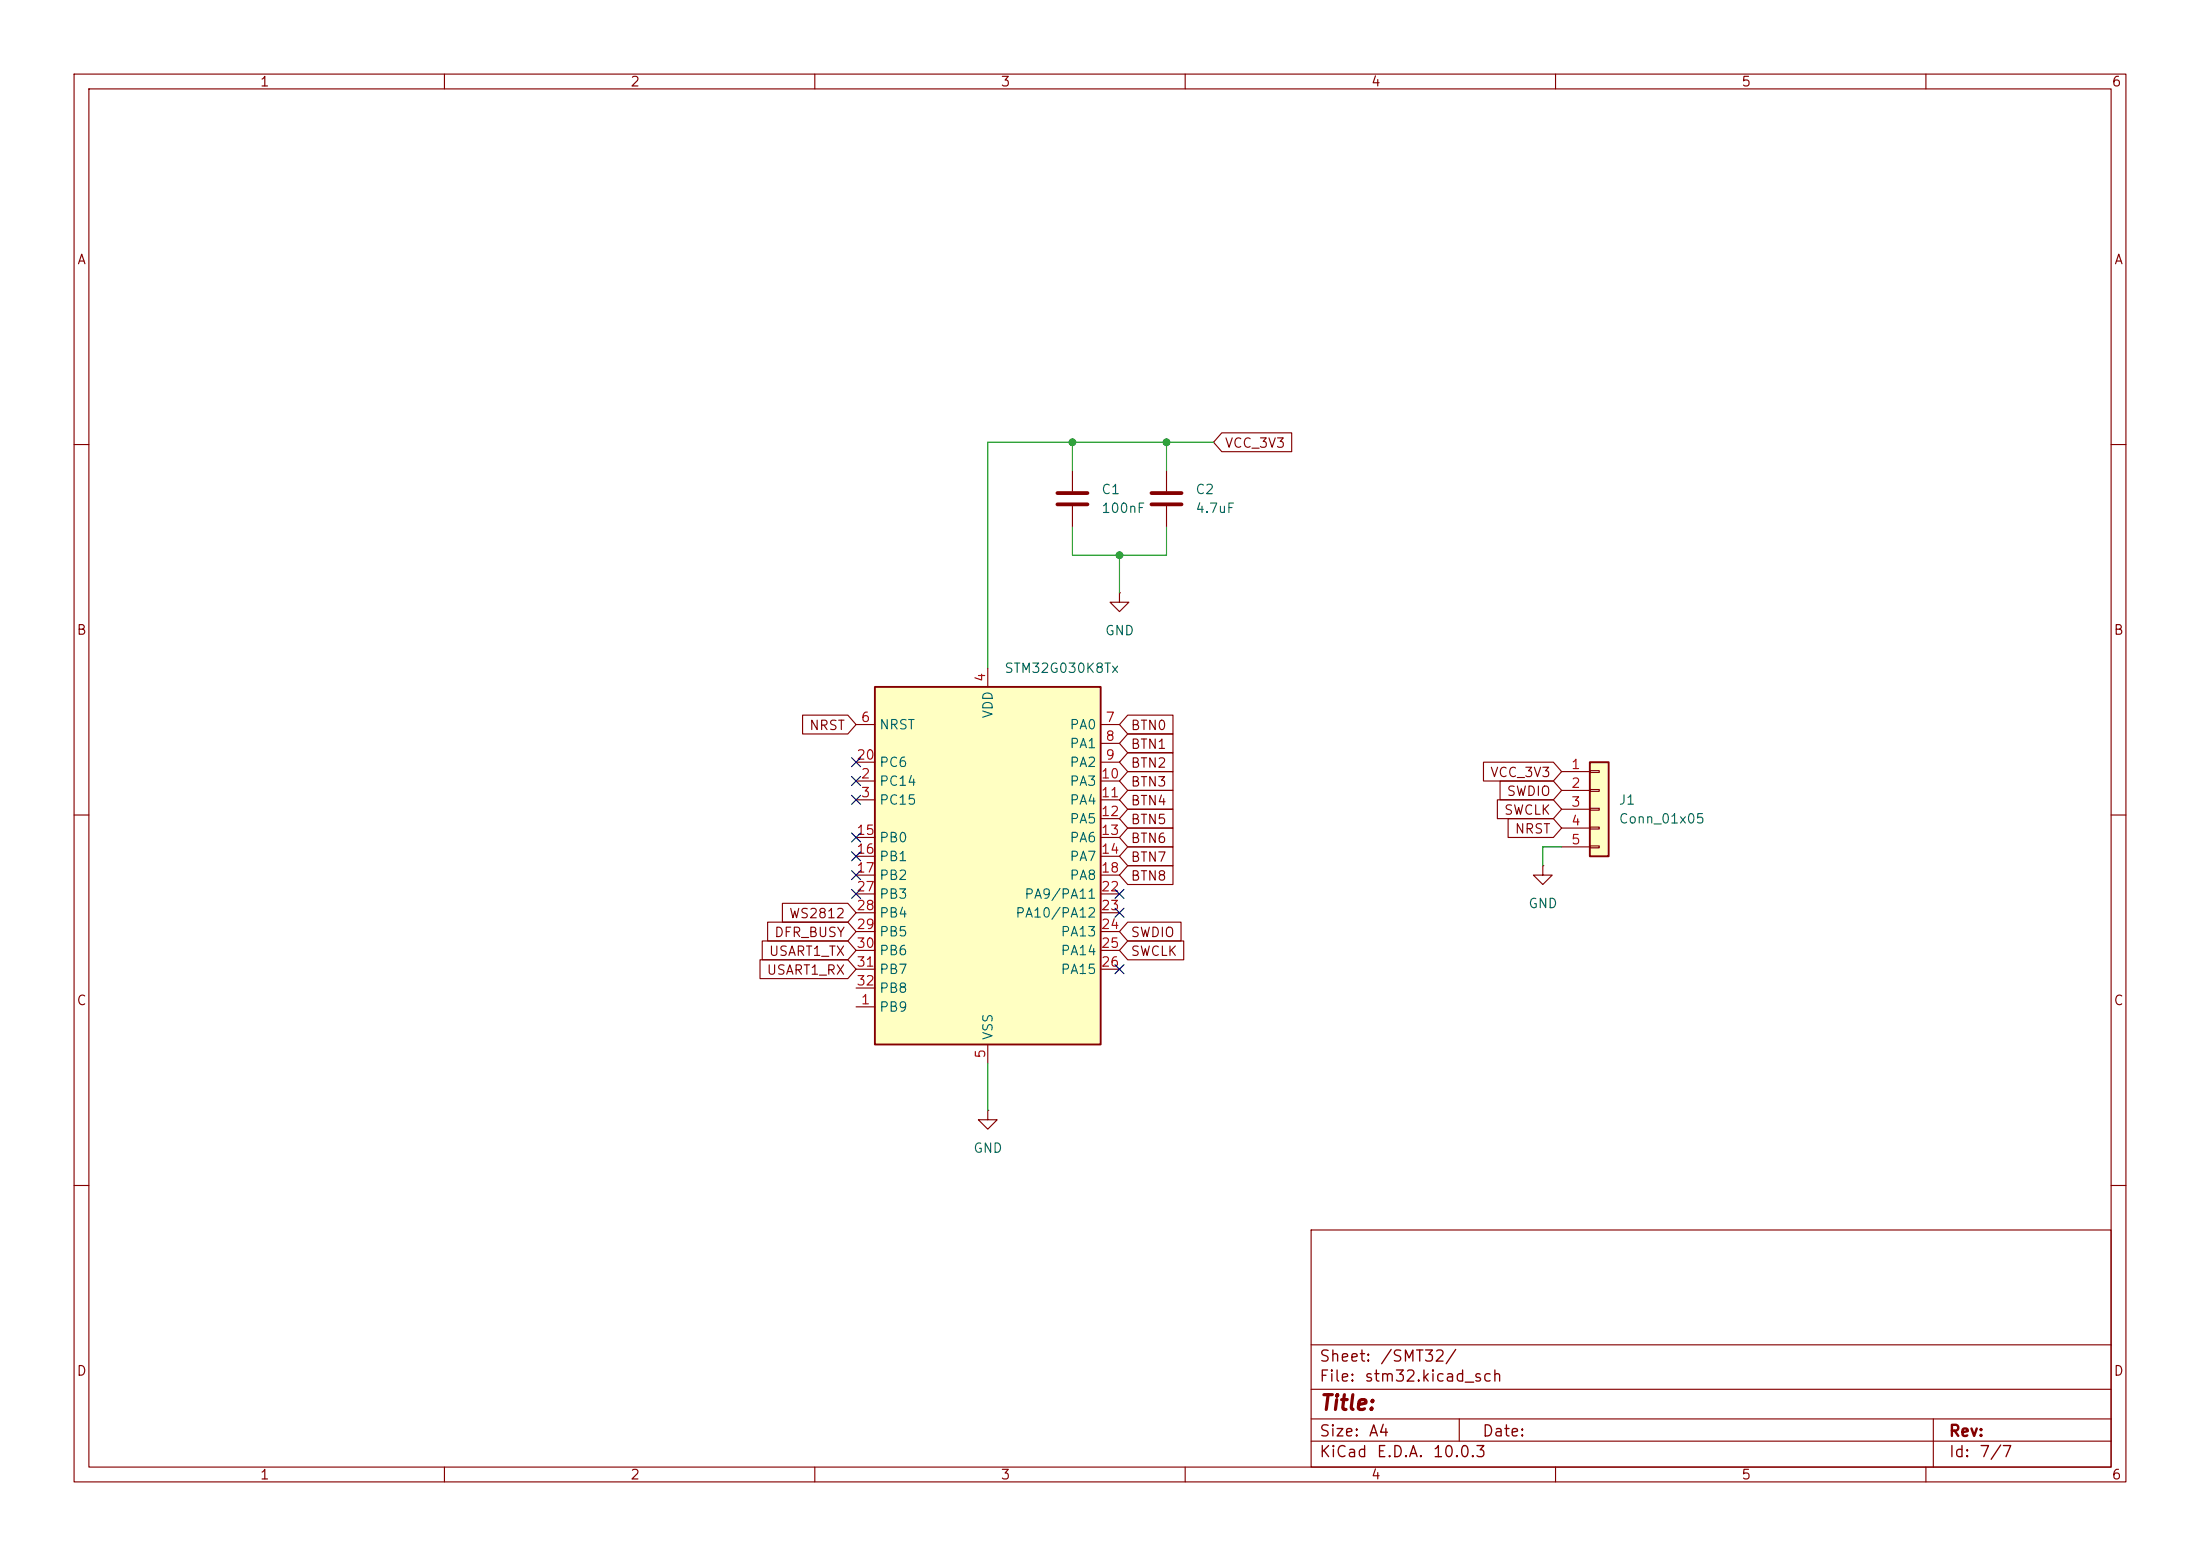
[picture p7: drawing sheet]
(kicad_sch
 (version 20260306)
 (generator "eeschema")
 (generator_version "10.0")
 (paper "A4")
 (lib_symbols
  (symbol "Connector_Generic:Conn_01x05"
   (pin_names
    (offset 1.016) (hide yes)) (exclude_from_sim no) (in_bom yes) (on_board yes)
   (in_pos_files yes)
   (duplicate_pin_numbers_are_jumpers no)
   (property "Reference" "J" (at 0 7.62 0) (show_name no) (do_not_autoplace no) (effects (font (size 1.27 1.27))))
   (property "Value" "Conn_01x05" (at 0 -7.62 0) (show_name no) (do_not_autoplace no) (effects (font (size 1.27 1.27))))
   (property "Footprint" "" (at 0 0 0) (show_name no) (do_not_autoplace no) (hide yes) (effects (font (size 1.27 1.27))))
   (property "Datasheet" "" (at 0 0 0) (show_name no) (do_not_autoplace no) (hide yes) (effects (font (size 1.27 1.27))))
   (property "Description" "Generic connector, single row, 01x05, script generated (kicad-library-utils/schlib/autogen/connector/)" (at 0 0 0) (show_name no) (do_not_autoplace no) (hide yes) (effects (font (size 1.27 1.27))))
   (symbol "Conn_01x05_1_1"
    (rectangle (start -1.27 6.35) (end 1.27 -6.35) (stroke (width 0.254) (type default)) (fill (type background)))
    (rectangle (start -1.27 5.207) (end 0 4.953) (stroke (width 0.1524) (type default)) (fill (type none)))
    (rectangle (start -1.27 2.667) (end 0 2.413) (stroke (width 0.1524) (type default)) (fill (type none)))
    (rectangle (start -1.27 0.127) (end 0 -0.127) (stroke (width 0.1524) (type default)) (fill (type none)))
    (rectangle (start -1.27 -2.413) (end 0 -2.667) (stroke (width 0.1524) (type default)) (fill (type none)))
    (rectangle (start -1.27 -4.953) (end 0 -5.207) (stroke (width 0.1524) (type default)) (fill (type none)))
    (pin passive line (at -5.08 5.08 0) (length 3.81) (name "Pin_1" (effects (font (size 1.27 1.27)))) (number "1" (effects (font (size 1.27 1.27)))))
    (pin passive line (at -5.08 2.54 0) (length 3.81) (name "Pin_2" (effects (font (size 1.27 1.27)))) (number "2" (effects (font (size 1.27 1.27)))))
    (pin passive line (at -5.08 0 0) (length 3.81) (name "Pin_3" (effects (font (size 1.27 1.27)))) (number "3" (effects (font (size 1.27 1.27)))))
    (pin passive line (at -5.08 -2.54 0) (length 3.81) (name "Pin_4" (effects (font (size 1.27 1.27)))) (number "4" (effects (font (size 1.27 1.27)))))
    (pin passive line (at -5.08 -5.08 0) (length 3.81) (name "Pin_5" (effects (font (size 1.27 1.27)))) (number "5" (effects (font (size 1.27 1.27))))))
   (embedded_fonts no))
  (symbol "Device:C"
   (pin_numbers (hide yes))
   (pin_names
    (offset 0.254)) (exclude_from_sim no) (in_bom yes) (on_board yes)
   (in_pos_files yes)
   (duplicate_pin_numbers_are_jumpers no)
   (property "Reference" "C" (at 0.635 2.54 0) (show_name no) (do_not_autoplace no) (effects (font (size 1.27 1.27)) (justify left)))
   (property "Value" "C" (at 0.635 -2.54 0) (show_name no) (do_not_autoplace no) (effects (font (size 1.27 1.27)) (justify left)))
   (property "Footprint" "" (at 0.9652 -3.81 0) (show_name no) (do_not_autoplace no) (hide yes) (effects (font (size 1.27 1.27))))
   (property "Datasheet" "" (at 0 0 0) (show_name no) (do_not_autoplace no) (hide yes) (effects (font (size 1.27 1.27))))
   (property "Description" "Unpolarized capacitor" (at 0 0 0) (show_name no) (do_not_autoplace no) (hide yes) (effects (font (size 1.27 1.27))))
   (symbol "C_0_1"
    (polyline (pts (xy -2.032 0.762) (xy 2.032 0.762)) (stroke (width 0.508) (type default)) (fill (type none)))
    (polyline (pts (xy -2.032 -0.762) (xy 2.032 -0.762)) (stroke (width 0.508) (type default)) (fill (type none))))
   (symbol "C_1_1"
    (pin passive line (at 0 3.81 270) (length 2.794) (name "" (effects (font (size 1.27 1.27)))) (number "1" (effects (font (size 1.27 1.27)))))
    (pin passive line (at 0 -3.81 90) (length 2.794) (name "" (effects (font (size 1.27 1.27)))) (number "2" (effects (font (size 1.27 1.27))))))
   (embedded_fonts no))
  (symbol "MCU_ST_STM32G0:STM32G030K8Tx" (exclude_from_sim no) (in_bom yes) (on_board yes)
   (in_pos_files yes)
   (duplicate_pin_numbers_are_jumpers no)
   (property "Reference" "U" (at -15.24 26.67 0) (show_name no) (do_not_autoplace no) (effects (font (size 1.27 1.27)) (justify left)))
   (property "Value" "STM32G030K8Tx" (at 2.54 26.67 0) (show_name no) (do_not_autoplace no) (effects (font (size 1.27 1.27)) (justify left)))
   (property "Footprint" "Package_QFP:LQFP-32_7x7mm_P0.8mm" (at -15.24 -22.86 0) (show_name no) (do_not_autoplace no) (hide yes) (effects (font (size 1.27 1.27)) (justify right)))
   (property "Datasheet" "https://www.st.com/resource/en/datasheet/stm32g030k8.pdf" (at 0 0 0) (show_name no) (do_not_autoplace no) (hide yes) (effects (font (size 1.27 1.27))))
   (property "Description" "STMicroelectronics Arm Cortex-M0+ MCU, 64KB flash, 8KB RAM, 64 MHz, 2.0-3.6V, 29 GPIO, LQFP32" (at 0 0 0) (show_name no) (do_not_autoplace no) (hide yes) (effects (font (size 1.27 1.27))))
   (symbol "STM32G030K8Tx_0_1"
    (rectangle (start -15.24 -22.86) (end 15.24 25.4) (stroke (width 0.254) (type default)) (fill (type background))))
   (symbol "STM32G030K8Tx_1_1"
    (pin bidirectional line (at -17.78 -17.78 0) (length 2.54) (name "PB9" (effects (font (size 1.27 1.27)))) (number "1" (effects (font (size 1.27 1.27))))
    (alternate "I2C1_SDA" bidirectional line)
    (alternate "IR_OUT" bidirectional line)
    (alternate "SPI2_NSS" bidirectional line)
    (alternate "TIM17_CH1" bidirectional line))
    (pin bidirectional line (at -17.78 12.7 0) (length 2.54) (name "PC14" (effects (font (size 1.27 1.27)))) (number "2" (effects (font (size 1.27 1.27))))
    (alternate "RCC_OSC32_IN" bidirectional line)
    (alternate "RCC_OSC_IN" bidirectional line)
    (alternate "TIM1_BK2" bidirectional line))
    (pin bidirectional line (at -17.78 10.16 0) (length 2.54) (name "PC15" (effects (font (size 1.27 1.27)))) (number "3" (effects (font (size 1.27 1.27))))
    (alternate "RCC_OSC32_EN" bidirectional line)
    (alternate "RCC_OSC32_OUT" bidirectional line)
    (alternate "RCC_OSC_EN" bidirectional line))
    (pin power_in line (at 0 27.94 270) (length 2.54) (name "VDD" (effects (font (size 1.27 1.27)))) (number "4" (effects (font (size 1.27 1.27)))))
    (pin power_in line (at 0 -25.4 90) (length 2.54) (name "VSS" (effects (font (size 1.27 1.27)))) (number "5" (effects (font (size 1.27 1.27)))))
    (pin input line (at -17.78 20.32 0) (length 2.54) (name "NRST" (effects (font (size 1.27 1.27)))) (number "6" (effects (font (size 1.27 1.27)))))
    (pin bidirectional line (at 17.78 20.32 180) (length 2.54) (name "PA0" (effects (font (size 1.27 1.27)))) (number "7" (effects (font (size 1.27 1.27))))
    (alternate "ADC1_IN0" bidirectional line)
    (alternate "RTC_TAMP_IN2" bidirectional line)
    (alternate "SPI2_SCK" bidirectional line)
    (alternate "SYS_WKUP1" bidirectional line)
    (alternate "USART2_CTS" bidirectional line)
    (alternate "USART2_NSS" bidirectional line))
    (pin bidirectional line (at 17.78 17.78 180) (length 2.54) (name "PA1" (effects (font (size 1.27 1.27)))) (number "8" (effects (font (size 1.27 1.27))))
    (alternate "ADC1_IN1" bidirectional line)
    (alternate "I2C1_SMBA" bidirectional line)
    (alternate "I2S1_CK" bidirectional line)
    (alternate "SPI1_SCK" bidirectional line)
    (alternate "USART2_CK" bidirectional line)
    (alternate "USART2_DE" bidirectional line)
    (alternate "USART2_RTS" bidirectional line))
    (pin bidirectional line (at 17.78 15.24 180) (length 2.54) (name "PA2" (effects (font (size 1.27 1.27)))) (number "9" (effects (font (size 1.27 1.27))))
    (alternate "ADC1_IN2" bidirectional line)
    (alternate "I2S1_SD" bidirectional line)
    (alternate "RCC_LSCO" bidirectional line)
    (alternate "SPI1_MOSI" bidirectional line)
    (alternate "SYS_WKUP4" bidirectional line)
    (alternate "USART2_TX" bidirectional line))
    (pin bidirectional line (at 17.78 12.7 180) (length 2.54) (name "PA3" (effects (font (size 1.27 1.27)))) (number "10" (effects (font (size 1.27 1.27))))
    (alternate "ADC1_IN3" bidirectional line)
    (alternate "SPI2_MISO" bidirectional line)
    (alternate "USART2_RX" bidirectional line))
    (pin bidirectional line (at 17.78 10.16 180) (length 2.54) (name "PA4" (effects (font (size 1.27 1.27)))) (number "11" (effects (font (size 1.27 1.27))))
    (alternate "ADC1_IN4" bidirectional line)
    (alternate "I2S1_WS" bidirectional line)
    (alternate "RTC_OUT_ALARM" bidirectional line)
    (alternate "RTC_OUT_CALIB" bidirectional line)
    (alternate "RTC_TAMP_IN1" bidirectional line)
    (alternate "RTC_TS" bidirectional line)
    (alternate "SPI1_NSS" bidirectional line)
    (alternate "SPI2_MOSI" bidirectional line)
    (alternate "SYS_WKUP2" bidirectional line)
    (alternate "TIM14_CH1" bidirectional line))
    (pin bidirectional line (at 17.78 7.62 180) (length 2.54) (name "PA5" (effects (font (size 1.27 1.27)))) (number "12" (effects (font (size 1.27 1.27))))
    (alternate "ADC1_IN5" bidirectional line)
    (alternate "I2S1_CK" bidirectional line)
    (alternate "SPI1_SCK" bidirectional line))
    (pin bidirectional line (at 17.78 5.08 180) (length 2.54) (name "PA6" (effects (font (size 1.27 1.27)))) (number "13" (effects (font (size 1.27 1.27))))
    (alternate "ADC1_IN6" bidirectional line)
    (alternate "I2S1_MCK" bidirectional line)
    (alternate "SPI1_MISO" bidirectional line)
    (alternate "TIM16_CH1" bidirectional line)
    (alternate "TIM1_BK" bidirectional line)
    (alternate "TIM3_CH1" bidirectional line))
    (pin bidirectional line (at 17.78 2.54 180) (length 2.54) (name "PA7" (effects (font (size 1.27 1.27)))) (number "14" (effects (font (size 1.27 1.27))))
    (alternate "ADC1_IN7" bidirectional line)
    (alternate "I2S1_SD" bidirectional line)
    (alternate "SPI1_MOSI" bidirectional line)
    (alternate "TIM14_CH1" bidirectional line)
    (alternate "TIM17_CH1" bidirectional line)
    (alternate "TIM1_CH1N" bidirectional line)
    (alternate "TIM3_CH2" bidirectional line))
    (pin bidirectional line (at -17.78 5.08 0) (length 2.54) (name "PB0" (effects (font (size 1.27 1.27)))) (number "15" (effects (font (size 1.27 1.27))))
    (alternate "ADC1_IN8" bidirectional line)
    (alternate "I2S1_WS" bidirectional line)
    (alternate "SPI1_NSS" bidirectional line)
    (alternate "TIM1_CH2N" bidirectional line)
    (alternate "TIM3_CH3" bidirectional line))
    (pin bidirectional line (at -17.78 2.54 0) (length 2.54) (name "PB1" (effects (font (size 1.27 1.27)))) (number "16" (effects (font (size 1.27 1.27))))
    (alternate "ADC1_IN9" bidirectional line)
    (alternate "TIM14_CH1" bidirectional line)
    (alternate "TIM1_CH3N" bidirectional line)
    (alternate "TIM3_CH4" bidirectional line))
    (pin bidirectional line (at -17.78 0 0) (length 2.54) (name "PB2" (effects (font (size 1.27 1.27)))) (number "17" (effects (font (size 1.27 1.27))))
    (alternate "ADC1_IN10" bidirectional line)
    (alternate "SPI2_MISO" bidirectional line))
    (pin bidirectional line (at 17.78 0 180) (length 2.54) (name "PA8" (effects (font (size 1.27 1.27)))) (number "18" (effects (font (size 1.27 1.27))))
    (alternate "RCC_MCO" bidirectional line)
    (alternate "SPI2_NSS" bidirectional line)
    (alternate "TIM1_CH1" bidirectional line))
    (pin no_connect line (at -15.24 -22.86 0) (length 2.54) (hide yes) (name "NC/PA9" (effects (font (size 1.27 1.27)))) (number "19" (effects (font (size 1.27 1.27))))
    (alternate "I2C1_SCL (PA9)" bidirectional line)
    (alternate "NC" bidirectional line)
    (alternate "PA9" bidirectional line)
    (alternate "RCC_MCO (PA9)" bidirectional line)
    (alternate "SPI2_MISO (PA9)" bidirectional line)
    (alternate "TIM1_CH2 (PA9)" bidirectional line)
    (alternate "USART1_TX (PA9)" bidirectional line))
    (pin bidirectional line (at -17.78 15.24 0) (length 2.54) (name "PC6" (effects (font (size 1.27 1.27)))) (number "20" (effects (font (size 1.27 1.27))))
    (alternate "TIM3_CH1" bidirectional line))
    (pin no_connect line (at -15.24 -20.32 0) (length 2.54) (hide yes) (name "NC/PA10" (effects (font (size 1.27 1.27)))) (number "21" (effects (font (size 1.27 1.27))))
    (alternate "I2C1_SDA (PA10)" bidirectional line)
    (alternate "NC" bidirectional line)
    (alternate "PA10" bidirectional line)
    (alternate "SPI2_MOSI (PA10)" bidirectional line)
    (alternate "TIM17_BK (PA10)" bidirectional line)
    (alternate "TIM1_CH3 (PA10)" bidirectional line)
    (alternate "USART1_RX (PA10)" bidirectional line))
    (pin bidirectional line (at 17.78 -2.54 180) (length 2.54) (name "PA9/PA11" (effects (font (size 1.27 1.27)))) (number "22" (effects (font (size 1.27 1.27))))
    (alternate "ADC1_EXTI11 (PA11)" bidirectional line)
    (alternate "ADC1_IN15 (PA11)" bidirectional line)
    (alternate "I2C1_SCL (PA9)" bidirectional line)
    (alternate "I2C2_SCL (PA11)" bidirectional line)
    (alternate "I2S1_MCK (PA11)" bidirectional line)
    (alternate "PA11" bidirectional line)
    (alternate "PA9" bidirectional line)
    (alternate "RCC_MCO (PA9)" bidirectional line)
    (alternate "SPI1_MISO (PA11)" bidirectional line)
    (alternate "SPI2_MISO (PA9)" bidirectional line)
    (alternate "TIM1_BK2 (PA11)" bidirectional line)
    (alternate "TIM1_CH2 (PA9)" bidirectional line)
    (alternate "TIM1_CH4 (PA11)" bidirectional line)
    (alternate "USART1_CTS (PA11)" bidirectional line)
    (alternate "USART1_NSS (PA11)" bidirectional line)
    (alternate "USART1_TX (PA9)" bidirectional line))
    (pin bidirectional line (at 17.78 -5.08 180) (length 2.54) (name "PA10/PA12" (effects (font (size 1.27 1.27)))) (number "23" (effects (font (size 1.27 1.27))))
    (alternate "ADC1_IN16 (PA12)" bidirectional line)
    (alternate "I2C1_SDA (PA10)" bidirectional line)
    (alternate "I2C2_SDA (PA12)" bidirectional line)
    (alternate "I2S1_SD (PA12)" bidirectional line)
    (alternate "I2S_CKIN (PA12)" bidirectional line)
    (alternate "PA10" bidirectional line)
    (alternate "PA12" bidirectional line)
    (alternate "SPI1_MOSI (PA12)" bidirectional line)
    (alternate "SPI2_MOSI (PA10)" bidirectional line)
    (alternate "TIM17_BK (PA10)" bidirectional line)
    (alternate "TIM1_CH3 (PA10)" bidirectional line)
    (alternate "TIM1_ETR (PA12)" bidirectional line)
    (alternate "USART1_CK (PA12)" bidirectional line)
    (alternate "USART1_DE (PA12)" bidirectional line)
    (alternate "USART1_RTS (PA12)" bidirectional line)
    (alternate "USART1_RX (PA10)" bidirectional line))
    (pin bidirectional line (at 17.78 -7.62 180) (length 2.54) (name "PA13" (effects (font (size 1.27 1.27)))) (number "24" (effects (font (size 1.27 1.27))))
    (alternate "ADC1_IN17" bidirectional line)
    (alternate "IR_OUT" bidirectional line)
    (alternate "SYS_SWDIO" bidirectional line))
    (pin bidirectional line (at 17.78 -10.16 180) (length 2.54) (name "PA14" (effects (font (size 1.27 1.27)))) (number "25" (effects (font (size 1.27 1.27))))
    (alternate "ADC1_IN18" bidirectional line)
    (alternate "SYS_SWCLK" bidirectional line)
    (alternate "USART2_TX" bidirectional line))
    (pin bidirectional line (at 17.78 -12.7 180) (length 2.54) (name "PA15" (effects (font (size 1.27 1.27)))) (number "26" (effects (font (size 1.27 1.27))))
    (alternate "I2S1_WS" bidirectional line)
    (alternate "SPI1_NSS" bidirectional line)
    (alternate "USART2_RX" bidirectional line))
    (pin bidirectional line (at -17.78 -2.54 0) (length 2.54) (name "PB3" (effects (font (size 1.27 1.27)))) (number "27" (effects (font (size 1.27 1.27))))
    (alternate "I2S1_CK" bidirectional line)
    (alternate "SPI1_SCK" bidirectional line)
    (alternate "TIM1_CH2" bidirectional line)
    (alternate "USART1_CK" bidirectional line)
    (alternate "USART1_DE" bidirectional line)
    (alternate "USART1_RTS" bidirectional line))
    (pin bidirectional line (at -17.78 -5.08 0) (length 2.54) (name "PB4" (effects (font (size 1.27 1.27)))) (number "28" (effects (font (size 1.27 1.27))))
    (alternate "I2S1_MCK" bidirectional line)
    (alternate "SPI1_MISO" bidirectional line)
    (alternate "TIM17_BK" bidirectional line)
    (alternate "TIM3_CH1" bidirectional line)
    (alternate "USART1_CTS" bidirectional line)
    (alternate "USART1_NSS" bidirectional line))
    (pin bidirectional line (at -17.78 -7.62 0) (length 2.54) (name "PB5" (effects (font (size 1.27 1.27)))) (number "29" (effects (font (size 1.27 1.27))))
    (alternate "I2C1_SMBA" bidirectional line)
    (alternate "I2S1_SD" bidirectional line)
    (alternate "SPI1_MOSI" bidirectional line)
    (alternate "SYS_WKUP6" bidirectional line)
    (alternate "TIM16_BK" bidirectional line)
    (alternate "TIM3_CH2" bidirectional line))
    (pin bidirectional line (at -17.78 -10.16 0) (length 2.54) (name "PB6" (effects (font (size 1.27 1.27)))) (number "30" (effects (font (size 1.27 1.27))))
    (alternate "I2C1_SCL" bidirectional line)
    (alternate "SPI2_MISO" bidirectional line)
    (alternate "TIM16_CH1N" bidirectional line)
    (alternate "TIM1_CH3" bidirectional line)
    (alternate "USART1_TX" bidirectional line))
    (pin bidirectional line (at -17.78 -12.7 0) (length 2.54) (name "PB7" (effects (font (size 1.27 1.27)))) (number "31" (effects (font (size 1.27 1.27))))
    (alternate "ADC1_IN11" bidirectional line)
    (alternate "I2C1_SDA" bidirectional line)
    (alternate "SPI2_MOSI" bidirectional line)
    (alternate "SYS_PVD_IN" bidirectional line)
    (alternate "TIM17_CH1N" bidirectional line)
    (alternate "USART1_RX" bidirectional line))
    (pin bidirectional line (at -17.78 -15.24 0) (length 2.54) (name "PB8" (effects (font (size 1.27 1.27)))) (number "32" (effects (font (size 1.27 1.27))))
    (alternate "I2C1_SCL" bidirectional line)
    (alternate "SPI2_SCK" bidirectional line)
    (alternate "TIM16_CH1" bidirectional line)))
   (embedded_fonts no))
  (symbol "power:GND"
   (power global)
   (pin_numbers (hide yes))
   (pin_names
    (offset 0) (hide yes)) (exclude_from_sim no) (in_bom yes) (on_board yes)
   (in_pos_files yes)
   (duplicate_pin_numbers_are_jumpers no)
   (property "Reference" "#PWR" (at 0 -6.35 0) (show_name no) (do_not_autoplace no) (hide yes) (effects (font (size 1.27 1.27))))
   (property "Value" "GND" (at 0 -3.81 0) (show_name no) (do_not_autoplace no) (effects (font (size 1.27 1.27))))
   (property "Footprint" "" (at 0 0 0) (show_name no) (do_not_autoplace no) (hide yes) (effects (font (size 1.27 1.27))))
   (property "Datasheet" "" (at 0 0 0) (show_name no) (do_not_autoplace no) (hide yes) (effects (font (size 1.27 1.27))))
   (property "Description" "Power symbol creates a global label with name \"GND\" , ground" (at 0 0 0) (show_name no) (do_not_autoplace no) (hide yes) (effects (font (size 1.27 1.27))))
   (symbol "GND_0_1"
    (polyline (pts (xy 0 0) (xy 0 -1.27) (xy 1.27 -1.27) (xy 0 -2.54) (xy -1.27 -1.27) (xy 0 -1.27)) (stroke (width 0) (type default)) (fill (type none))))
   (symbol "GND_1_1"
    (pin power_in line (at 0 0 270) (length 0) (name "" (effects (font (size 1.27 1.27)))) (number "1" (effects (font (size 1.27 1.27))))))
   (embedded_fonts no)))
 (junction
  (at 144.78 59.69)
  (diameter 0)
  (color 0 0 0 0))
 (junction
  (at 151.13 74.93)
  (diameter 0)
  (color 0 0 0 0))
 (junction
  (at 157.48 59.69)
  (diameter 0)
  (color 0 0 0 0))
 (no_connect
  (at 115.57 120.65))
 (no_connect
  (at 115.57 105.41))
 (no_connect
  (at 151.13 123.19))
 (no_connect
  (at 115.57 107.95))
 (no_connect
  (at 151.13 130.81))
 (no_connect
  (at 151.13 120.65))
 (no_connect
  (at 115.57 115.57))
 (no_connect
  (at 115.57 113.03))
 (no_connect
  (at 115.57 118.11))
 (no_connect
  (at 115.57 102.87))
 (wire
  (pts (xy 208.28 114.3) (xy 210.82 114.3))
  (stroke (width 0) (type default)))
 (wire
  (pts (xy 144.78 59.69) (xy 144.78 63.5))
  (stroke (width 0) (type default)))
 (wire
  (pts (xy 133.35 143.51) (xy 133.35 149.86))
  (stroke (width 0) (type default)))
 (wire
  (pts (xy 151.13 74.93) (xy 157.48 74.93))
  (stroke (width 0) (type default)))
 (wire
  (pts (xy 163.83 59.69) (xy 157.48 59.69))
  (stroke (width 0) (type default)))
 (wire
  (pts (xy 157.48 59.69) (xy 157.48 63.5))
  (stroke (width 0) (type default)))
 (wire
  (pts (xy 208.28 116.84) (xy 208.28 114.3))
  (stroke (width 0) (type default)))
 (wire
  (pts (xy 144.78 59.69) (xy 157.48 59.69))
  (stroke (width 0) (type default)))
 (wire
  (pts (xy 144.78 71.12) (xy 144.78 74.93))
  (stroke (width 0) (type default)))
 (wire
  (pts (xy 144.78 59.69) (xy 133.35 59.69))
  (stroke (width 0) (type default)))
 (wire
  (pts (xy 151.13 80.01) (xy 151.13 74.93))
  (stroke (width 0) (type default)))
 (wire
  (pts (xy 133.35 59.69) (xy 133.35 90.17))
  (stroke (width 0) (type default)))
 (wire
  (pts (xy 157.48 74.93) (xy 157.48 71.12))
  (stroke (width 0) (type default)))
 (wire
  (pts (xy 144.78 74.93) (xy 151.13 74.93))
  (stroke (width 0) (type default)))
 (global_label "BTN1"
  (shape input)
  (at 151.13 100.33 0)
  (fields_autoplaced yes)
  (effects (font (size 1.27 1.27)) (justify left))
  (property "Intersheetrefs" "${INTERSHEET_REFS}" (at 158.8928 100.33 0) (hide yes) (show_name no) (do_not_autoplace no) (effects (font (size 1.27 1.27)) (justify left))))
 (global_label "BTN3"
  (shape input)
  (at 151.13 105.41 0)
  (fields_autoplaced yes)
  (effects (font (size 1.27 1.27)) (justify left))
  (property "Intersheetrefs" "${INTERSHEET_REFS}" (at 158.8928 105.41 0) (hide yes) (show_name no) (do_not_autoplace no) (effects (font (size 1.27 1.27)) (justify left))))
 (global_label "DFR_BUSY"
  (shape input)
  (at 115.57 125.73 180)
  (fields_autoplaced yes)
  (effects (font (size 1.27 1.27)) (justify right))
  (property "Intersheetrefs" "${INTERSHEET_REFS}" (at 103.09 125.73 0) (hide yes) (show_name no) (do_not_autoplace no) (effects (font (size 1.27 1.27)) (justify right))))
 (global_label "NRST"
  (shape input)
  (at 115.57 97.79 180)
  (fields_autoplaced yes)
  (effects (font (size 1.27 1.27)) (justify right))
  (property "Intersheetrefs" "${INTERSHEET_REFS}" (at 107.8072 97.79 0) (hide yes) (show_name no) (do_not_autoplace no) (effects (font (size 1.27 1.27)) (justify right))))
 (global_label "BTN4"
  (shape input)
  (at 151.13 107.95 0)
  (fields_autoplaced yes)
  (effects (font (size 1.27 1.27)) (justify left))
  (property "Intersheetrefs" "${INTERSHEET_REFS}" (at 158.8928 107.95 0) (hide yes) (show_name no) (do_not_autoplace no) (effects (font (size 1.27 1.27)) (justify left))))
 (global_label "BTN6"
  (shape input)
  (at 151.13 113.03 0)
  (fields_autoplaced yes)
  (effects (font (size 1.27 1.27)) (justify left))
  (property "Intersheetrefs" "${INTERSHEET_REFS}" (at 158.8928 113.03 0) (hide yes) (show_name no) (do_not_autoplace no) (effects (font (size 1.27 1.27)) (justify left))))
 (global_label "SWDIO"
  (shape input)
  (at 151.13 125.73 0)
  (fields_autoplaced yes)
  (effects (font (size 1.27 1.27)) (justify left))
  (property "Intersheetrefs" "${INTERSHEET_REFS}" (at 159.9814 125.73 0) (hide yes) (show_name no) (do_not_autoplace no) (effects (font (size 1.27 1.27)) (justify left))))
 (global_label "BTN5"
  (shape input)
  (at 151.13 110.49 0)
  (fields_autoplaced yes)
  (effects (font (size 1.27 1.27)) (justify left))
  (property "Intersheetrefs" "${INTERSHEET_REFS}" (at 158.8928 110.49 0) (hide yes) (show_name no) (do_not_autoplace no) (effects (font (size 1.27 1.27)) (justify left))))
 (global_label "BTN8"
  (shape input)
  (at 151.13 118.11 0)
  (fields_autoplaced yes)
  (effects (font (size 1.27 1.27)) (justify left))
  (property "Intersheetrefs" "${INTERSHEET_REFS}" (at 158.8928 118.11 0) (hide yes) (show_name no) (do_not_autoplace no) (effects (font (size 1.27 1.27)) (justify left))))
 (global_label "SWCLK"
  (shape input)
  (at 151.13 128.27 0)
  (fields_autoplaced yes)
  (effects (font (size 1.27 1.27)) (justify left))
  (property "Intersheetrefs" "${INTERSHEET_REFS}" (at 160.3442 128.27 0) (hide yes) (show_name no) (do_not_autoplace no) (effects (font (size 1.27 1.27)) (justify left))))
 (global_label "USART1_RX"
  (shape input)
  (at 115.57 130.81 180)
  (fields_autoplaced yes)
  (effects (font (size 1.27 1.27)) (justify right))
  (property "Intersheetrefs" "${INTERSHEET_REFS}" (at 102.062 130.81 0) (hide yes) (show_name no) (do_not_autoplace no) (effects (font (size 1.27 1.27)) (justify right))))
 (global_label "BTN0"
  (shape input)
  (at 151.13 97.79 0)
  (fields_autoplaced yes)
  (effects (font (size 1.27 1.27)) (justify left))
  (property "Intersheetrefs" "${INTERSHEET_REFS}" (at 158.8928 97.79 0) (hide yes) (show_name no) (do_not_autoplace no) (effects (font (size 1.27 1.27)) (justify left))))
 (global_label "VCC_3V3"
  (shape input)
  (at 163.83 59.69 0)
  (fields_autoplaced yes)
  (effects (font (size 1.27 1.27)) (justify left))
  (property "Intersheetrefs" "${INTERSHEET_REFS}" (at 174.919 59.69 0) (hide yes) (show_name no) (do_not_autoplace no) (effects (font (size 1.27 1.27)) (justify left))))
 (global_label "BTN7"
  (shape input)
  (at 151.13 115.57 0)
  (fields_autoplaced yes)
  (effects (font (size 1.27 1.27)) (justify left))
  (property "Intersheetrefs" "${INTERSHEET_REFS}" (at 158.8928 115.57 0) (hide yes) (show_name no) (do_not_autoplace no) (effects (font (size 1.27 1.27)) (justify left))))
 (global_label "VCC_3V3"
  (shape input)
  (at 210.82 104.14 180)
  (fields_autoplaced yes)
  (effects (font (size 1.27 1.27)) (justify right))
  (property "Intersheetrefs" "${INTERSHEET_REFS}" (at 199.731 104.14 0) (hide yes) (show_name no) (do_not_autoplace no) (effects (font (size 1.27 1.27)) (justify right))))
 (global_label "BTN2"
  (shape input)
  (at 151.13 102.87 0)
  (fields_autoplaced yes)
  (effects (font (size 1.27 1.27)) (justify left))
  (property "Intersheetrefs" "${INTERSHEET_REFS}" (at 158.8928 102.87 0) (hide yes) (show_name no) (do_not_autoplace no) (effects (font (size 1.27 1.27)) (justify left))))
 (global_label "NRST"
  (shape input)
  (at 210.82 111.76 180)
  (fields_autoplaced yes)
  (effects (font (size 1.27 1.27)) (justify right))
  (property "Intersheetrefs" "${INTERSHEET_REFS}" (at 203.0572 111.76 0) (hide yes) (show_name no) (do_not_autoplace no) (effects (font (size 1.27 1.27)) (justify right))))
 (global_label "SWCLK"
  (shape input)
  (at 210.82 109.22 180)
  (fields_autoplaced yes)
  (effects (font (size 1.27 1.27)) (justify right))
  (property "Intersheetrefs" "${INTERSHEET_REFS}" (at 201.6058 109.22 0) (hide yes) (show_name no) (do_not_autoplace no) (effects (font (size 1.27 1.27)) (justify right))))
 (global_label "SWDIO"
  (shape input)
  (at 210.82 106.68 180)
  (fields_autoplaced yes)
  (effects (font (size 1.27 1.27)) (justify right))
  (property "Intersheetrefs" "${INTERSHEET_REFS}" (at 201.9686 106.68 0) (hide yes) (show_name no) (do_not_autoplace no) (effects (font (size 1.27 1.27)) (justify right))))
 (global_label "USART1_TX"
  (shape input)
  (at 115.57 128.27 180)
  (fields_autoplaced yes)
  (effects (font (size 1.27 1.27)) (justify right))
  (property "Intersheetrefs" "${INTERSHEET_REFS}" (at 102.3644 128.27 0) (hide yes) (show_name no) (do_not_autoplace no) (effects (font (size 1.27 1.27)) (justify right))))
 (global_label "WS2812"
  (shape input)
  (at 115.57 123.19 180)
  (fields_autoplaced yes)
  (effects (font (size 1.27 1.27)) (justify right))
  (property "Intersheetrefs" "${INTERSHEET_REFS}" (at 105.0859 123.19 0) (hide yes) (show_name no) (do_not_autoplace no) (effects (font (size 1.27 1.27)) (justify right))))
 (symbol
  (lib_id "Connector_Generic:Conn_01x05")
  (at 215.9 109.22 0)
  (unit 1)
  (body_style 1)
  (exclude_from_sim no)
  (in_bom yes)
  (on_board yes)
  (in_pos_files yes)
  (dnp no)
  (fields_autoplaced yes)
  (property "Reference" "J1" (at 218.44 107.9499 0) (show_name no) (do_not_autoplace no) (effects (font (size 1.27 1.27)) (justify left)))
  (property "Value" "Conn_01x05" (at 218.44 110.4899 0) (show_name no) (do_not_autoplace no) (effects (font (size 1.27 1.27)) (justify left)))
  (property "Footprint" "Connector_PinHeader_2.54mm:PinHeader_1x05_P2.54mm_Vertical" (at 215.9 109.22 0) (hide yes) (show_name no) (do_not_autoplace no) (effects (font (size 1.27 1.27))))
  (property "Datasheet" "" (at 215.9 109.22 0) (hide yes) (show_name no) (do_not_autoplace no) (effects (font (size 1.27 1.27))))
  (property "Description" "Generic connector, single row, 01x05, script generated (kicad-library-utils/schlib/autogen/connector/)" (at 215.9 109.22 0) (hide yes) (show_name no) (do_not_autoplace no) (effects (font (size 1.27 1.27))))
  (pin "4")
  (pin "3")
  (pin "2")
  (pin "1")
  (pin "5"))
 (symbol
  (lib_id "Device:C")
  (at 157.48 67.31 0)
  (unit 1)
  (body_style 1)
  (exclude_from_sim no)
  (in_bom yes)
  (on_board yes)
  (in_pos_files yes)
  (dnp no)
  (fields_autoplaced yes)
  (property "Reference" "C2" (at 161.29 66.0399 0) (show_name no) (do_not_autoplace no) (effects (font (size 1.27 1.27)) (justify left)))
  (property "Value" "4.7uF" (at 161.29 68.5799 0) (show_name no) (do_not_autoplace no) (effects (font (size 1.27 1.27)) (justify left)))
  (property "Footprint" "Capacitor_SMD:C_0603_1608Metric" (at 158.4452 71.12 0) (hide yes) (show_name no) (do_not_autoplace no) (effects (font (size 1.27 1.27))))
  (property "Datasheet" "" (at 157.48 67.31 0) (hide yes) (show_name no) (do_not_autoplace no) (effects (font (size 1.27 1.27))))
  (property "Description" "Unpolarized capacitor" (at 157.48 67.31 0) (hide yes) (show_name no) (do_not_autoplace no) (effects (font (size 1.27 1.27))))
  (pin "2")
  (pin "1"))
 (symbol
  (lib_id "power:GND")
  (at 133.35 149.86 0)
  (unit 1)
  (body_style 1)
  (exclude_from_sim no)
  (in_bom yes)
  (on_board yes)
  (in_pos_files yes)
  (dnp no)
  (fields_autoplaced yes)
  (property "Reference" "#PWR01" (at 133.35 156.21 0) (hide yes) (show_name no) (do_not_autoplace no) (effects (font (size 1.27 1.27))))
  (property "Value" "GND" (at 133.35 154.94 0) (show_name no) (do_not_autoplace no) (effects (font (size 1.27 1.27))))
  (property "Footprint" "" (at 133.35 149.86 0) (hide yes) (show_name no) (do_not_autoplace no) (effects (font (size 1.27 1.27))))
  (property "Datasheet" "" (at 133.35 149.86 0) (hide yes) (show_name no) (do_not_autoplace no) (effects (font (size 1.27 1.27))))
  (property "Description" "Power symbol creates a global label with name \"GND\" , ground" (at 133.35 149.86 0) (hide yes) (show_name no) (do_not_autoplace no) (effects (font (size 1.27 1.27))))
  (pin "1"))
 (symbol
  (lib_id "power:GND")
  (at 151.13 80.01 0)
  (unit 1)
  (body_style 1)
  (exclude_from_sim no)
  (in_bom yes)
  (on_board yes)
  (in_pos_files yes)
  (dnp no)
  (fields_autoplaced yes)
  (property "Reference" "#PWR02" (at 151.13 86.36 0) (hide yes) (show_name no) (do_not_autoplace no) (effects (font (size 1.27 1.27))))
  (property "Value" "GND" (at 151.13 85.09 0) (show_name no) (do_not_autoplace no) (effects (font (size 1.27 1.27))))
  (property "Footprint" "" (at 151.13 80.01 0) (hide yes) (show_name no) (do_not_autoplace no) (effects (font (size 1.27 1.27))))
  (property "Datasheet" "" (at 151.13 80.01 0) (hide yes) (show_name no) (do_not_autoplace no) (effects (font (size 1.27 1.27))))
  (property "Description" "Power symbol creates a global label with name \"GND\" , ground" (at 151.13 80.01 0) (hide yes) (show_name no) (do_not_autoplace no) (effects (font (size 1.27 1.27))))
  (pin "1"))
 (symbol
  (lib_id "Device:C")
  (at 144.78 67.31 0)
  (unit 1)
  (body_style 1)
  (exclude_from_sim no)
  (in_bom yes)
  (on_board yes)
  (in_pos_files yes)
  (dnp no)
  (fields_autoplaced yes)
  (property "Reference" "C1" (at 148.59 66.0399 0) (show_name no) (do_not_autoplace no) (effects (font (size 1.27 1.27)) (justify left)))
  (property "Value" "100nF" (at 148.59 68.5799 0) (show_name no) (do_not_autoplace no) (effects (font (size 1.27 1.27)) (justify left)))
  (property "Footprint" "Capacitor_SMD:C_0603_1608Metric" (at 145.7452 71.12 0) (hide yes) (show_name no) (do_not_autoplace no) (effects (font (size 1.27 1.27))))
  (property "Datasheet" "" (at 144.78 67.31 0) (hide yes) (show_name no) (do_not_autoplace no) (effects (font (size 1.27 1.27))))
  (property "Description" "Unpolarized capacitor" (at 144.78 67.31 0) (hide yes) (show_name no) (do_not_autoplace no) (effects (font (size 1.27 1.27))))
  (pin "2")
  (pin "1"))
 (symbol
  (lib_id "MCU_ST_STM32G0:STM32G030K8Tx")
  (at 133.35 118.11 0)
  (unit 1)
  (body_style 1)
  (exclude_from_sim no)
  (in_bom yes)
  (on_board yes)
  (in_pos_files yes)
  (dnp no)
  (fields_autoplaced yes)
  (property "Reference" "U1" (at 135.4933 87.63 0) (hide yes) (show_name no) (do_not_autoplace no) (effects (font (size 1.27 1.27)) (justify left)))
  (property "Value" "STM32G030K8Tx" (at 135.4933 90.17 0) (show_name no) (do_not_autoplace no) (effects (font (size 1.27 1.27)) (justify left)))
  (property "Footprint" "Package_QFP:LQFP-32_7x7mm_P0.8mm" (at 118.11 140.97 0) (hide yes) (show_name no) (do_not_autoplace no) (effects (font (size 1.27 1.27)) (justify right)))
  (property "Datasheet" "https://www.st.com/resource/en/datasheet/stm32g030k8.pdf" (at 133.35 118.11 0) (hide yes) (show_name no) (do_not_autoplace no) (effects (font (size 1.27 1.27))))
  (property "Description" "STMicroelectronics Arm Cortex-M0+ MCU, 64KB flash, 8KB RAM, 64 MHz, 2.0-3.6V, 29 GPIO, LQFP32" (at 133.35 118.11 0) (hide yes) (show_name no) (do_not_autoplace no) (effects (font (size 1.27 1.27))))
  (pin "24")
  (pin "26")
  (pin "25")
  (pin "29")
  (pin "30")
  (pin "21")
  (pin "23")
  (pin "17")
  (pin "22")
  (pin "31")
  (pin "32")
  (pin "14")
  (pin "16")
  (pin "15")
  (pin "2")
  (pin "3")
  (pin "5")
  (pin "1")
  (pin "6")
  (pin "4")
  (pin "18")
  (pin "19")
  (pin "20")
  (pin "27")
  (pin "28")
  (pin "8")
  (pin "7")
  (pin "10")
  (pin "11")
  (pin "12")
  (pin "13")
  (pin "9"))
 (symbol
  (lib_id "power:GND")
  (at 208.28 116.84 0)
  (unit 1)
  (body_style 1)
  (exclude_from_sim no)
  (in_bom yes)
  (on_board yes)
  (in_pos_files yes)
  (dnp no)
  (fields_autoplaced yes)
  (property "Reference" "#PWR06" (at 208.28 123.19 0) (hide yes) (show_name no) (do_not_autoplace no) (effects (font (size 1.27 1.27))))
  (property "Value" "GND" (at 208.28 121.92 0) (show_name no) (do_not_autoplace no) (effects (font (size 1.27 1.27))))
  (property "Footprint" "" (at 208.28 116.84 0) (hide yes) (show_name no) (do_not_autoplace no) (effects (font (size 1.27 1.27))))
  (property "Datasheet" "" (at 208.28 116.84 0) (hide yes) (show_name no) (do_not_autoplace no) (effects (font (size 1.27 1.27))))
  (property "Description" "Power symbol creates a global label with name \"GND\" , ground" (at 208.28 116.84 0) (hide yes) (show_name no) (do_not_autoplace no) (effects (font (size 1.27 1.27))))
  (pin "1")))
